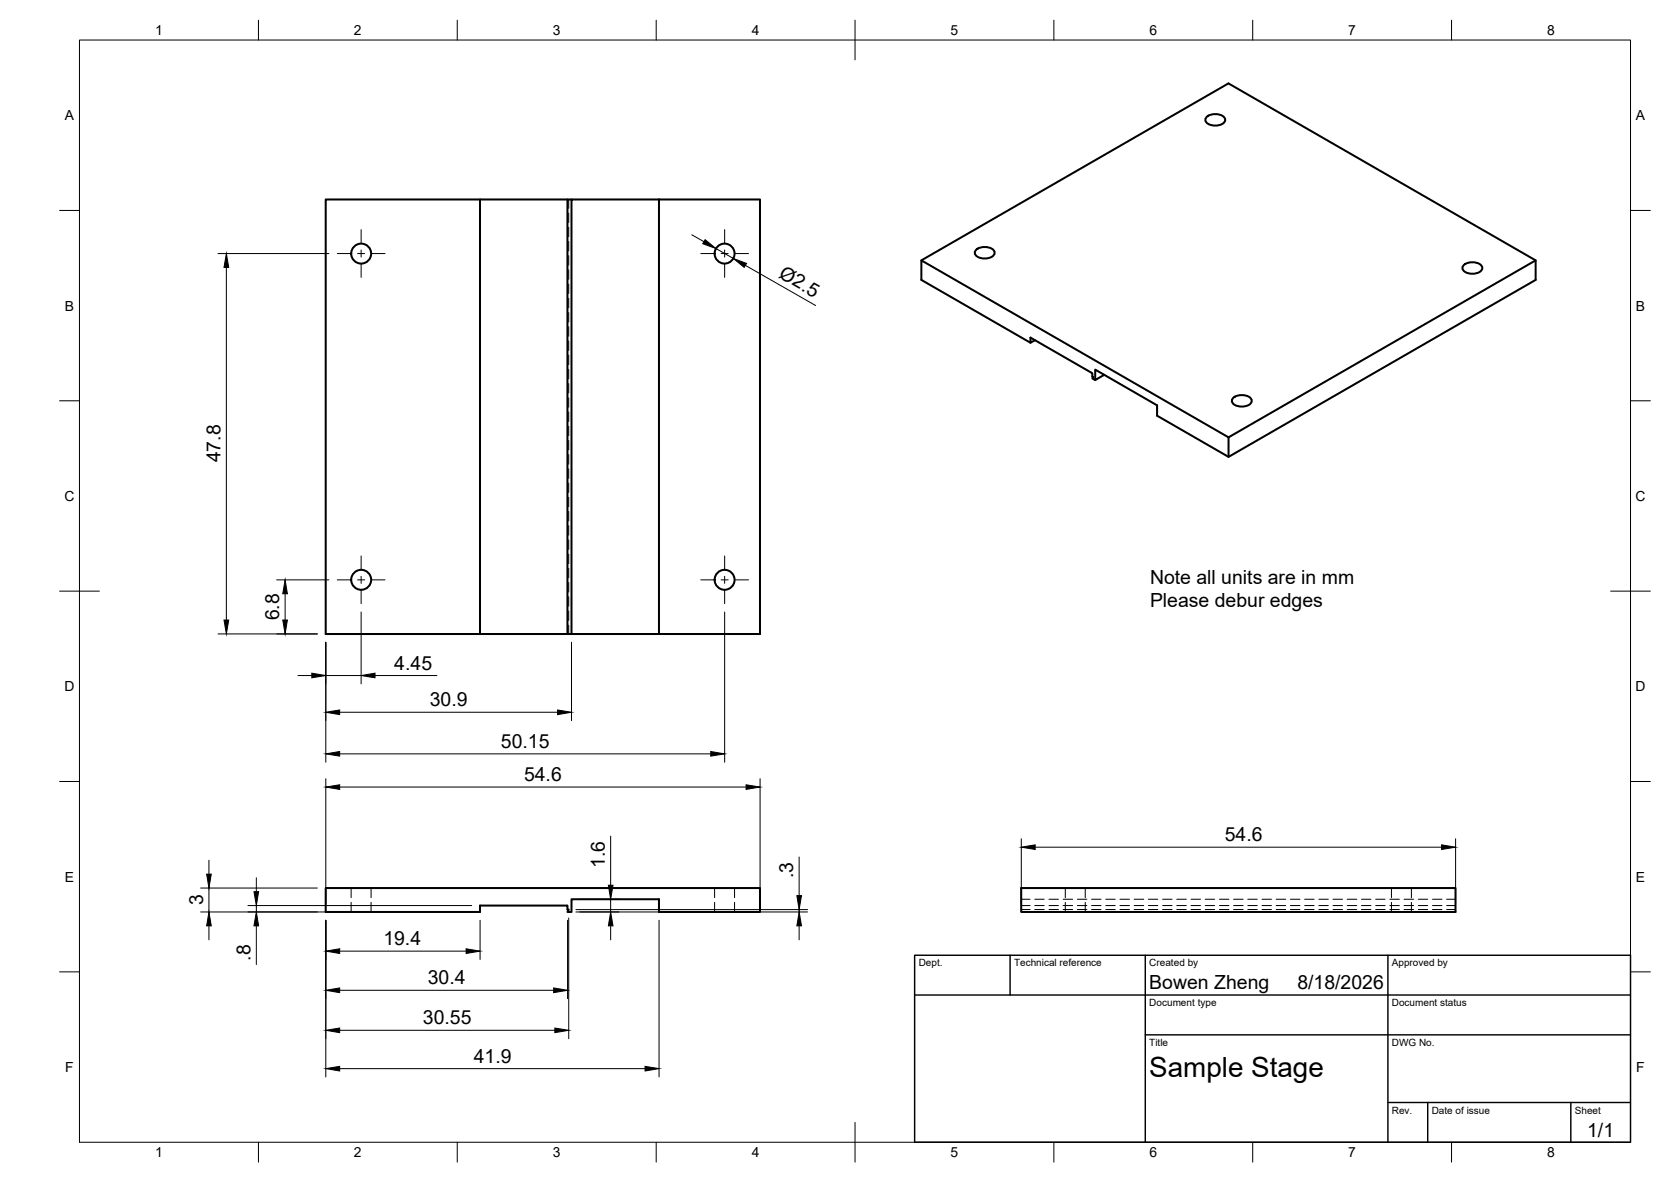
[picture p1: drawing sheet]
<svg xmlns="http://www.w3.org/2000/svg" width="420mm" height="297mm" viewBox="0 0 420 297" stroke-linecap="round" stroke-linejoin="round" font-family="sans-serif">
<!-- layer: Visible -->
<g fill="none" stroke="#000" stroke-width=".51">
<path d="M303.4 29.4a3.4 3.4 0 0 1 4.6 .3 1.57 1.57 0 0 1-1.8 1.8 3 3 0 0 1-3.1-1v-.8zM120.7 50.1h-38.8v109.2h38.8M142.7 50.1h-22v109.2h22M143.7 50.1h-1v109.2M165.7 50.1h25.4v109.2h-48.4M165.7 50.1h-22v109.2M165.7 50.1v109.2M231.7 65.4l77.2-44.4 77.2 44.4v4.9l-77.2 44.5-18-10.3v-2.6l-15.5-9v2.6l2.2-1.3M245.4 62.8a3.4 3.4 0 0 1 4.6 .3 1.57 1.57 0 0 1-1.8 1.8 3 3 0 0 1-3-1v-.8zM368 66.6a3.4 3.4 0 0 1 4.6 .4 1.57 1.57 0 0 1-1.7 1.8 3 3 0 0 1-3.1-1.1v-.7zM386.1 65.4l-77.2 44.5M259.1 86.1l-27.4-15.8v-4.9l77.2 44.5v4.9"/>
<path d="M260.2 85.5l-1.1 .6v-1.3l15.6 9v.8l.2 .1-.2 .4 .7 .4M310.1 100a3.4 3.4 0 0 1 4.6 .4 1.57 1.57 0 0 1-1.8 1.7 3 3 0 0 1-3.1-1v-.7zM81.9 223.2h109.2v6h-25.4v-3.2h-22v3.2h-1l.3-.6h-.3v-1h-22v1.6h-38.8zM256.8 223.2h109.2v6h-109.2z"/>
<circle cx="90.8" cy="63.7" r="2.51"/>
<circle cx="182.2" cy="63.7" r="2.51"/>
<circle cx="90.8" cy="145.7" r="2.51"/>
<circle cx="182.2" cy="145.7" r="2.51"/>
</g>
<!-- layer: Hidden -->
<g fill="none" stroke="#000" stroke-width=".25">
<path d="M143 50.1v2.3M143 53.5v2.4M143 57.1v2.4M143 60.7v2.4M143 64.2v2.4M143 67.8v2.4M143 71.4v2.4M143 75v2.4M143 78.5v2.4M143 82.1v2.4M143 85.7v2.4M143 89.2v2.4"/>
<path d="M143 92.8v2.4M143 96.4v2.4M143 100v2.3M143 103.5v2.4M143 107.1v2.4M143 110.7v2.4M143 114.2v2.4M143 117.8v2.4M143 121.4v2.4M143 125v2.3M143 128.5v2.4M143 132.1v2.4"/>
<path d="M143 135.7v2.4M143 139.3v2.3M143 142.8v2.4M143 146.4v2.4M143 150v2.3M143 153.6v2.3M143 157.1v2.2M88.3 223.2v2.4M88.3 226.8v2.4M93.3 223.2v2.4M93.3 226.8v2.4M179.7 223.2v2.4"/>
<path d="M179.7 226.8v2.4M184.7 223.2v2.4M184.7 226.8v2.4M256.8 227.6h2.2M256.8 228.6h2.2M256.8 226h2.2M260.2 227.6h2.4M260.2 228.6h2.4M260.2 226h2.4M263.8 227.6h2.3M263.8 228.6h2.3M263.8 226h2.3"/>
<path d="M267.3 227.6h2.4M267.3 228.6h2.4M267.3 226h2.4M267.9 223.2v2.4M267.9 226.8v2.4M270.9 227.6h2.4M270.9 228.6h2.4M270.9 226h2.4M272.9 223.2v2.4M272.9 226.8v2.4M274.5 227.6h2.3M274.5 228.6h2.3"/>
<path d="M274.5 226h2.3M278 227.6h2.4M278 228.6h2.4M278 226h2.4M281.6 227.6h2.4M281.6 228.6h2.4M281.6 226h2.4M285.2 227.6h2.4M285.2 228.6h2.4M285.2 226h2.4M288.8 227.6h2.3M288.8 228.6h2.3"/>
<path d="M288.8 226h2.3M292.3 227.6h2.4M292.3 228.6h2.4M292.3 226h2.4M295.9 227.6h2.4M295.9 228.6h2.4M295.9 226h2.4M299.5 227.6h2.4M299.5 228.6h2.4M299.5 226h2.4M303 227.6h2.4M303 228.6h2.4"/>
<path d="M303 226h2.4M306.6 227.6h2.4M306.6 228.6h2.4M306.6 226h2.4M310.2 227.6h2.4M310.2 228.6h2.4M310.2 226h2.4M313.8 227.6h2.3M313.8 228.6h2.3M313.8 226h2.3M317.3 227.6h2.4M317.3 228.6h2.4"/>
<path d="M317.3 226h2.4M320.9 227.6h2.4M320.9 228.6h2.4M320.9 226h2.4M324.5 227.6h2.4M324.5 228.6h2.4M324.5 226h2.4M328 227.6h2.4M328 228.6h2.4M328 226h2.4M331.6 227.6h2.4M331.6 228.6h2.4"/>
<path d="M331.6 226h2.4M335.2 227.6h2.4M335.2 228.6h2.4M335.2 226h2.4M338.8 227.6h2.3M338.8 228.6h2.3M338.8 226h2.3M342.3 227.6h2.4M342.3 228.6h2.4M342.3 226h2.4M345.9 227.6h2.4M345.9 228.6h2.4"/>
<path d="M345.9 226h2.4M349.5 227.6h2.4M349.5 228.6h2.4M349.5 226h2.4M349.9 223.2v2.4M349.9 226.8v2.4M353 227.6h2.4M353 228.6h2.4M353 226h2.4M354.9 223.2v2.4M354.9 226.8v2.4M356.6 227.6h2.4"/>
<path d="M356.6 228.6h2.4M356.6 226h2.4M360.2 227.6h2.4M360.2 228.6h2.4M360.2 226h2.4M363.7 227.6h2.3M363.7 228.6h2.3M363.7 226h2.3"/>
</g>
<!-- layer: BORDER -->
<g fill="none" stroke="#000" stroke-width=".25">
<path d="M20 10.1h390v276.9h-390zM65 5.1v5M115 5.1v5M165 5.1v5M215 5.1v10M265 5.1v5M315 5.1v5M365 5.1v5M15 52.9h5M410 52.9h5M15 100.7h5M410 100.7h5"/>
<path d="M15 148.6h10M405 148.6h10M15 196.4h5M410 196.4h5M15 244.2h5M410 244.2h5M65 287v5M115 287v5M165 287v5M215 282.1v9.9M265 287v5M315 287v5"/>
<path d="M365 287v5"/>
</g>
<!-- layer: TITLEBLOCK -->
<path d="M230 240.1h180v46.9h-180zM230 250h180M254 240.1v9.9M288 240.1v46.9M349 240.1v46.9M288 260.1h122M349 277.1h61M359 277.1v9.9M395 277.1v9.9" fill="none" stroke="#000" stroke-width=".36"/>
<!-- layer: Smart Centers -->
<g fill="none" stroke="#000" stroke-width=".25">
<path d="M90.8 57.7v3.3M182.2 57.7v3.3M84.8 63.7h3.3M89.9 63.7h1.8M90.8 62.8v1.8M90.8 66.4v3.3M93.5 63.7h3.3M176.2 63.7h3.3M181.3 63.7h1.8M182.2 62.8v1.8M182.2 66.4v3.3M184.9 63.7h3.3"/>
<path d="M90.8 139.7v3.3M182.2 139.7v3.3M84.8 145.7h3.3M89.9 145.7h1.8M90.8 144.8v1.8M90.8 148.4v3.3M93.5 145.7h3.3M176.2 145.7h3.3M181.3 145.7h1.8M182.2 144.8v1.8M182.2 148.4v3.3M184.9 145.7h3.3"/>
</g>
<!-- layer: FD_Dimensions -->
<g fill="none" stroke="#000" stroke-width=".25">
<path d="M173.9 59l3.1 1.7M54.8 63.7h27.9M56.9 67.2v88.6M180 62.5l4.4 2.4M187.4 66.7l17.7 10.1M54.8 159.3h25M69.6 145.7h13.1M71.7 149.2v6.6M90.8 153.8v18.1M182.2 153.8v37.7M74.9 169.8h3.5M81.9 161.4v30.1"/>
<path d="M81.9 169.8h8.9M85.4 179h54.8M94.3 169.8h15.6M143.7 161.4v19.7M81.9 195.7v31.4M85.4 197.8h102.2M85.4 189.4h93.3M191.1 195.7v31.4M52.5 216.2v3.5M153.5 210.1v12.4M200.9 215.4v9.7M256.8 210.8v16.3"/>
<path d="M260.3 212.9h102.2M366 210.8v16.3M50.4 229.2h68.2M50.4 223.2h29.4M52.5 223.2v6M52.5 232.7v3.5M62.3 227.6h56.3M64.5 220.6v3.5M64.5 227.6v1.6M64.5 232.7v9.7M81.9 231.3v39.3M85.4 239h31.8"/>
<path d="M120.7 231.3v9.8M142.7 231.3v19.7M143 230.7v30.3M144.8 229.2h58.3M144.8 228.6h58.3M145.8 226h9.8M153.5 226v3.2M153.5 232.7v3.5M165.7 231.3v39.3M200.9 228.6v.6M200.9 232.7v3.5M85.4 248.9h53.8"/>
<path d="M85.4 258.9h54.1M85.4 268.5h76.8"/>
</g>
<g fill="#000" stroke="#000" stroke-width=".25">
<path d="M56.9 63.7l.6 3.5h-1.2zM177.3 60.2l2.7 2.3-3.3-1.3zM184.4 64.9l3.3 1.3-.6 1zM56.3 155.8h1.2l-.6 3.5zM71.1 155.8h1.2l-.6 3.5zM71.7 145.7l.6 3.5h-1.2zM78.4 169.2l3.5 .6-3.5 .5zM81.9 179l3.5-.6v1.2zM90.8 169.8l3.5-.6v1.1zM140.2 178.4l3.5 .6-3.5 .6zM81.9 197.8l3.5-.6v1.2zM81.9 189.4l3.5-.5v1.1z"/>
<path d="M178.7 188.9l3.5 .5-3.5 .6zM187.6 197.2l3.5 .6-3.5 .6zM52 219.7h1.1l-.6 3.5zM256.8 212.9l3.5-.6v1.2zM362.5 212.3l3.5 .6-3.5 .6zM52.5 229.2l.6 3.5h-1.1zM63.9 224.1h1.1l-.5 3.5zM64.5 229.2l.5 3.5h-1.1zM81.9 239l3.5-.6v1.2zM117.2 238.4l3.5 .6-3.5 .6zM153.5 229.2l.6 3.5h-1.1zM153 222.5h1.1l-.6 3.5z"/>
<path d="M200.9 229.2l.6 3.5h-1.1zM200.4 225.1h1.1l-.6 3.5zM81.9 248.9l3.5-.6v1.2zM81.9 258.9l3.5-.6v1.2zM139.2 248.3l3.5 .6-3.5 .6zM139.5 258.3l3.5 .6-3.5 .6zM81.9 268.5l3.5-.5v1.1zM162.2 268l3.5 .5-3.5 .6z"/>
</g>
<text font-size="7" x="289" y="270.6">Sample Stage</text>
<g font-size="4.9">
<text x="195.6" y="69.6" transform="rotate(30 195.6 69.6)">Ø2.5</text>
<text x="55.5" y="116.2" transform="rotate(-90 55.5 116.2)">47.8</text>
<text x="289.2" y="146.8">Note all units are in mm</text>
<text x="70.2" y="155.9" transform="rotate(-90 70.2 155.9)">6.8</text>
<text x="289.2" y="152.7">Please debur edges</text>
<text x="99.1" y="168.3">4.45</text>
<text x="108.1" y="177.5">30.9</text>
<text x="125.9" y="188">50.15</text>
<text x="131.8" y="196.3">54.6</text>
<text x="308" y="211.4">54.6</text>
<text x="152.1" y="218.1" transform="rotate(-90 152.1 218.1)">1.6</text>
<text x="199.5" y="220.6" transform="rotate(-90 199.5 220.6)">.3</text>
<text x="51.1" y="227.5" transform="rotate(-90 51.1 227.5)">3</text>
<text x="96.4" y="237.6">19.4</text>
<text x="63" y="241.4" transform="rotate(-90 63 241.4)">.8</text>
<text x="107.6" y="247.4">30.4</text>
<text x="289" y="248.5">Bowen Zheng</text>
<text x="326.2" y="248.5">8/18/2026</text>
<text x="106.3" y="257.5">30.55</text>
<text x="119.1" y="267.1">41.9</text>
<text x="399.1" y="285.7">1/1</text>
</g>
<g font-size="3.5">
<text x="39" y="8.8">1</text>
<text x="89" y="8.8">2</text>
<text x="139" y="8.8">3</text>
<text x="189" y="8.8">4</text>
<text x="239" y="8.8">5</text>
<text x="289" y="8.8">6</text>
<text x="339" y="8.8">7</text>
<text x="389" y="8.8">8</text>
<text x="16.3" y="30.2">A</text>
<text x="411.3" y="30.2">A</text>
<text x="16.3" y="78">B</text>
<text x="411.3" y="78">B</text>
<text x="16.2" y="125.9">C</text>
<text x="411.2" y="125.9">C</text>
<text x="16.2" y="173.7">D</text>
<text x="411.2" y="173.7">D</text>
<text x="16.3" y="221.6">E</text>
<text x="411.3" y="221.6">E</text>
<text x="16.4" y="269.4">F</text>
<text x="411.4" y="269.4">F</text>
<text x="39" y="290.8">1</text>
<text x="89" y="290.8">2</text>
<text x="139" y="290.8">3</text>
<text x="189" y="290.8">4</text>
<text x="239" y="290.8">5</text>
<text x="289" y="290.8">6</text>
<text x="339" y="290.8">7</text>
<text x="389" y="290.8">8</text>
</g>
<g font-size="2.5">
<text x="231" y="242.9">Dept.</text>
<text x="255" y="242.9">Technical reference</text>
<text x="289" y="242.9">Created by</text>
<text x="350" y="242.9">Approved by</text>
<text x="289" y="252.8">Document type</text>
<text x="350" y="252.8">Document status</text>
<text x="289" y="262.9">Title</text>
<text x="350" y="262.9">DWG No.</text>
<text x="350" y="279.9">Rev.</text>
<text x="360" y="279.9">Date of issue</text>
<text x="396" y="279.9">Sheet</text>
</g>
</svg>
